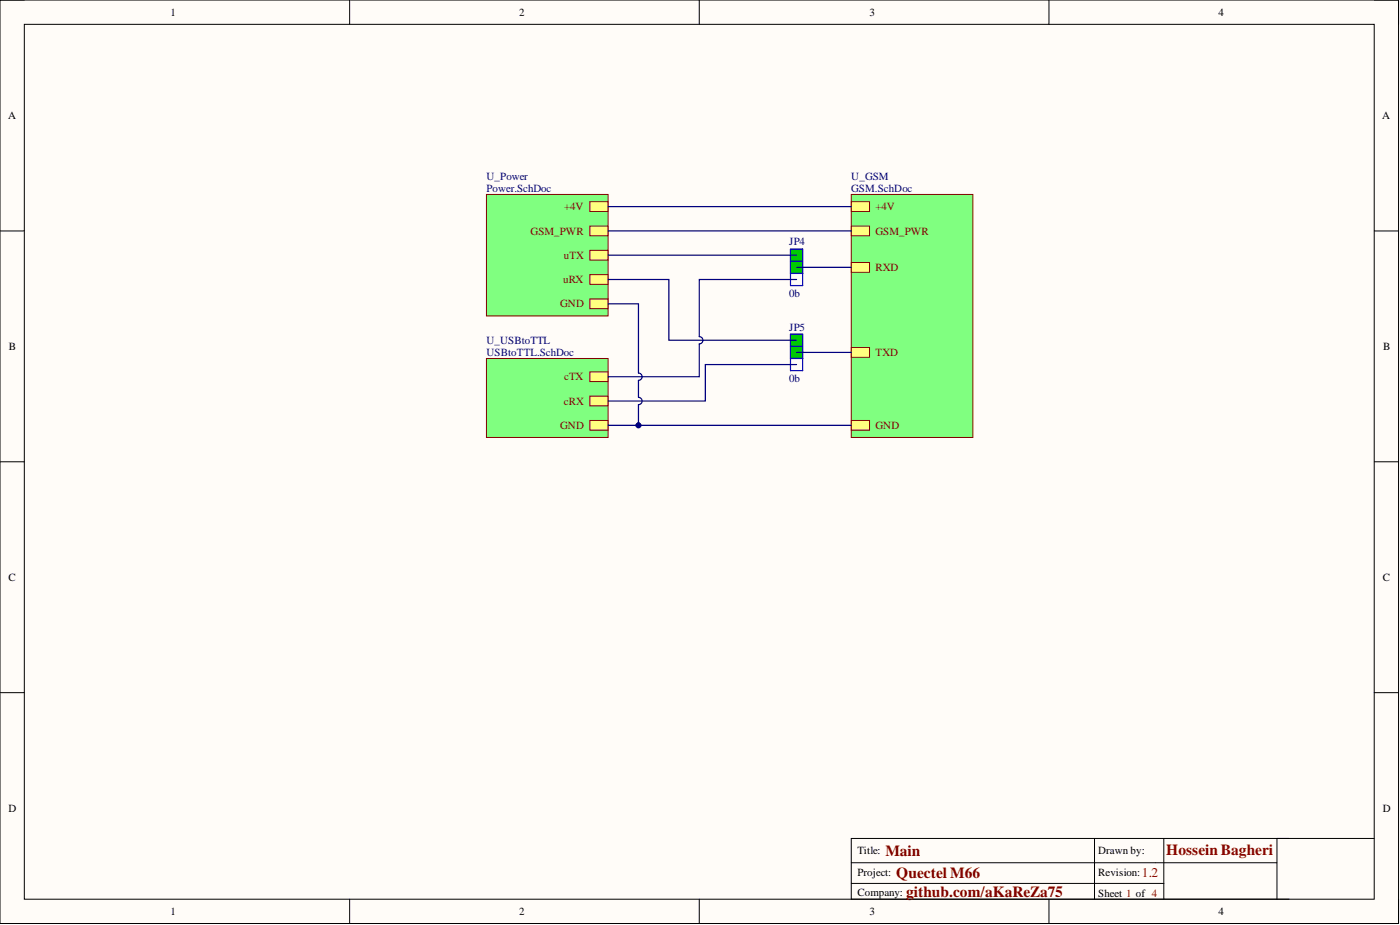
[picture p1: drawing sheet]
<svg xmlns="http://www.w3.org/2000/svg" width="292mm" height="193mm" viewBox="0 0 292 193" stroke-linecap="round" stroke-linejoin="round" font-family="sans-serif">
<path d="M0 0h291.8v192.7h-291.8z" fill-rule="evenodd" fill="#fffcf8"/>
<path d="M0 0h291.8v192.7h-291.8z" fill="none" stroke="#000" stroke-width=".21"/>
<path d="M5.1 5.1h281.6v182.5h-281.6z" fill-rule="evenodd" fill="#fffcf8"/>
<g fill="none" stroke="#000" stroke-width=".21">
<path d="M0 0h5.1M5.1 5.1h281.6v182.5h-281.6zM72.9 0v5.1M145.9 0v5.1M218.8 0v5.1M286.7 0h5.1v5.1M0 48.2h5.1M286.7 48.2h5.1M0 96.3h5.1M286.7 96.3h5.1M0 144.5h5.1M286.7 144.5h5.1"/>
<path d="M177.6 180h88.8M228.4 174.9v12.7M242.8 174.9v12.7M266.4 174.9v12.7M286.7 174.9h-109.1v12.7h91.4M72.9 187.6v5.1M145.9 187.6v5.1M177.6 184.3h65.2M218.8 187.6v5.1M291.8 187.6v5.1"/>
</g>
<path d="M101.5 40.6h25.4v25.3h-25.4z" fill-rule="evenodd" fill="#80ff80"/>
<path d="M101.5 40.6h25.4v25.3h-25.4z" fill="none" stroke="#800000" stroke-width=".21"/>
<path d="M123.1 57.3h3.8v2h-3.8z" fill-rule="evenodd" fill="#ffff80"/>
<path d="M123.1 57.3h3.8v2h-3.8z" fill="none" stroke="#800000" stroke-width=".21"/>
<path d="M123.1 52.2h3.8v2.1h-3.8z" fill-rule="evenodd" fill="#ffff80"/>
<path d="M123.1 52.2h3.8v2.1h-3.8z" fill="none" stroke="#800000" stroke-width=".21"/>
<path d="M123.1 42.1h3.8v2h-3.8z" fill-rule="evenodd" fill="#ffff80"/>
<path d="M123.1 42.1h3.8v2h-3.8z" fill="none" stroke="#800000" stroke-width=".21"/>
<path d="M123.1 62.4h3.8v2h-3.8z" fill-rule="evenodd" fill="#ffff80"/>
<path d="M123.1 62.4h3.8v2h-3.8z" fill="none" stroke="#800000" stroke-width=".21"/>
<path d="M123.1 47.2h3.8v2h-3.8z" fill-rule="evenodd" fill="#ffff80"/>
<path d="M123.1 47.2h3.8v2h-3.8z" fill="none" stroke="#800000" stroke-width=".21"/>
<path d="M177.6 40.6h25.4v50.7h-25.4z" fill-rule="evenodd" fill="#80ff80"/>
<path d="M177.6 40.6h25.4v50.7h-25.4z" fill="none" stroke="#800000" stroke-width=".21"/>
<path d="M177.6 42.1h3.8v2h-3.8z" fill-rule="evenodd" fill="#ffff80"/>
<path d="M177.6 42.1h3.8v2h-3.8z" fill="none" stroke="#800000" stroke-width=".21"/>
<path d="M177.6 87.7h3.8v2h-3.8z" fill-rule="evenodd" fill="#ffff80"/>
<path d="M177.6 87.7h3.8v2h-3.8z" fill="none" stroke="#800000" stroke-width=".21"/>
<path d="M177.6 47.2h3.8v2h-3.8z" fill-rule="evenodd" fill="#ffff80"/>
<path d="M177.6 47.2h3.8v2h-3.8z" fill="none" stroke="#800000" stroke-width=".21"/>
<path d="M177.6 72.5h3.8v2h-3.8z" fill-rule="evenodd" fill="#ffff80"/>
<path d="M177.6 72.5h3.8v2h-3.8z" fill="none" stroke="#800000" stroke-width=".21"/>
<path d="M177.6 54.8h3.8v2h-3.8z" fill-rule="evenodd" fill="#ffff80"/>
<path d="M177.6 54.8h3.8v2h-3.8z" fill="none" stroke="#800000" stroke-width=".21"/>
<path d="M101.5 74.8h25.4v16.5h-25.4z" fill-rule="evenodd" fill="#80ff80"/>
<path d="M101.5 74.8h25.4v16.5h-25.4z" fill="none" stroke="#800000" stroke-width=".21"/>
<path d="M123.1 87.7h3.8v2h-3.8z" fill-rule="evenodd" fill="#ffff80"/>
<path d="M123.1 87.7h3.8v2h-3.8z" fill="none" stroke="#800000" stroke-width=".21"/>
<path d="M123.1 77.6h3.8v2h-3.8z" fill-rule="evenodd" fill="#ffff80"/>
<path d="M123.1 77.6h3.8v2h-3.8z" fill="none" stroke="#800000" stroke-width=".21"/>
<path d="M123.1 82.6h3.8v2.1h-3.8z" fill-rule="evenodd" fill="#ffff80"/>
<path d="M123.1 82.6h3.8v2.1h-3.8z" fill="none" stroke="#800000" stroke-width=".21"/>
<path d="M164.9 52h2.6v5h-2.6z" fill-rule="evenodd" fill="#0c0"/>
<path d="M164.9 52h2.6v5h-2.6z" fill="none" stroke="#800000" stroke-width=".21"/>
<path d="M164.9 54.5h2.6M164.9 52h2.6v7.6h-2.6zM164.9 57h2.6" fill="none" stroke="#00f" stroke-width=".25"/>
<path d="M164.9 69.7h2.6v5.1h-2.6z" fill-rule="evenodd" fill="#0c0"/>
<path d="M164.9 69.7h2.6v5.1h-2.6z" fill="none" stroke="#800000" stroke-width=".21"/>
<path d="M164.9 72.3h2.6M164.9 69.7h2.6v7.6h-2.6zM164.9 74.8h2.6" fill="none" stroke="#00f" stroke-width=".25"/>
<path d="M126.9 58.3h12.7v12.7h26.6M126.9 43.1h50.7M126.9 48.2h50.7M126.9 53.2h39.3M166.2 58.3h-20.3v11.9a.76 .76 0 0 1 .8 .8 .76 .76 0 0 1-.8 .7v6.9h-19M166.2 55.8h11.4M126.9 63.4h6.3v14.4a.76 .76 0 0 1 .8 .8 .76 .76 0 0 1-.8 .7v3.6a.76 .76 0 0 1 .8 .8 .76 .76 0 0 1-.8 .7v4.3h-6.3M166.2 76.1h-19v7.6h-20.3M166.2 73.5h11.4" fill="none" stroke="#000080" stroke-width=".25"/>
<circle cx="133.2" cy="88.7" r=".51" fill="#000080"/>
<circle cx="133.2" cy="88.7" r=".51" fill="none" stroke="#000080" stroke-width=".21"/>
<path d="M133.2 88.7h44.4" fill="none" stroke="#000080" stroke-width=".25"/>
<circle cx="133.2" cy="88.7" r=".51" fill="#000080"/>
<circle cx="133.2" cy="88.7" r=".51" fill="none" stroke="#000080" stroke-width=".21"/>
<g font-size="3.2" fill="#800000">
<text x="184.7" y="178.5">Main</text>
<text x="187" y="183.1">Quectel M66</text>
<text x="189" y="187.2">github.com/aKaReZa75</text>
</g>
<text font-size="3.2" fill="#980000" x="243.3" y="178.3">Hossein Bagheri</text>
<text font-size="2.8" fill="#980000" x="238.3" y="182.9">1.2</text>
<g font-size="2.3">
<text x="35.6" y="3.3">1</text>
<text x="108.3" y="3.3">2</text>
<text x="181.4" y="3.3">3</text>
<text x="254.2" y="3.3">4</text>
<text x="1.7" y="24.8">A</text>
<text x="288.4" y="24.8">A</text>
<text x="1.9" y="73">B</text>
<text x="288.6" y="73">B</text>
<text x="1.8" y="121.2">C</text>
<text x="288.5" y="121.2">C</text>
<text x="1.8" y="169.3">D</text>
<text x="288.5" y="169.3">D</text>
<text x="178.9" y="178.2">Title:</text>
<text x="229.1" y="178.2">Drawn by:</text>
<text x="178.9" y="182.8">Project:</text>
<text x="229.1" y="182.8">Revision:</text>
<text x="35.6" y="190.9">1</text>
<text x="108.3" y="190.9">2</text>
<text x="178.9" y="186.8">Company:</text>
<text x="181.4" y="190.9">3</text>
<text x="229.1" y="187.1">Sheet 1 of 4</text>
<text x="254.2" y="190.9">4</text>
</g>
<g font-size="2.3" fill="#000080">
<text x="101.5" y="37.5">U_Power</text>
<text x="101.5" y="40.1">Power.SchDoc</text>
<text x="177.6" y="37.5">U_GSM</text>
<text x="177.6" y="40.1">GSM.SchDoc</text>
<text x="164.7" y="51.2">JP4</text>
<text x="164.7" y="61.9">0b</text>
<text x="101.5" y="71.7">U_USBtoTTL</text>
<text x="164.7" y="69">JP5</text>
<text x="101.5" y="74.3">USBtoTTL.SchDoc</text>
<text x="164.7" y="79.6">0b</text>
</g>
<g font-size="2.3" fill="#800000">
<text x="117.7" y="43.9">+4V</text>
<text x="182.7" y="43.9">+4V</text>
<text x="110.7" y="48.9">GSM_PWR</text>
<text x="182.7" y="48.9">GSM_PWR</text>
<text x="117.5" y="59.1">uRX</text>
<text x="117.6" y="54">uTX</text>
<text x="182.7" y="56.5">RXD</text>
<text x="116.9" y="64.1">GND</text>
<text x="182.7" y="74.3">TXD</text>
<text x="117.7" y="79.3">cTX</text>
<text x="116.9" y="89.5">GND</text>
<text x="117.6" y="84.4">cRX</text>
<text x="182.7" y="89.5">GND</text>
</g>
</svg>
